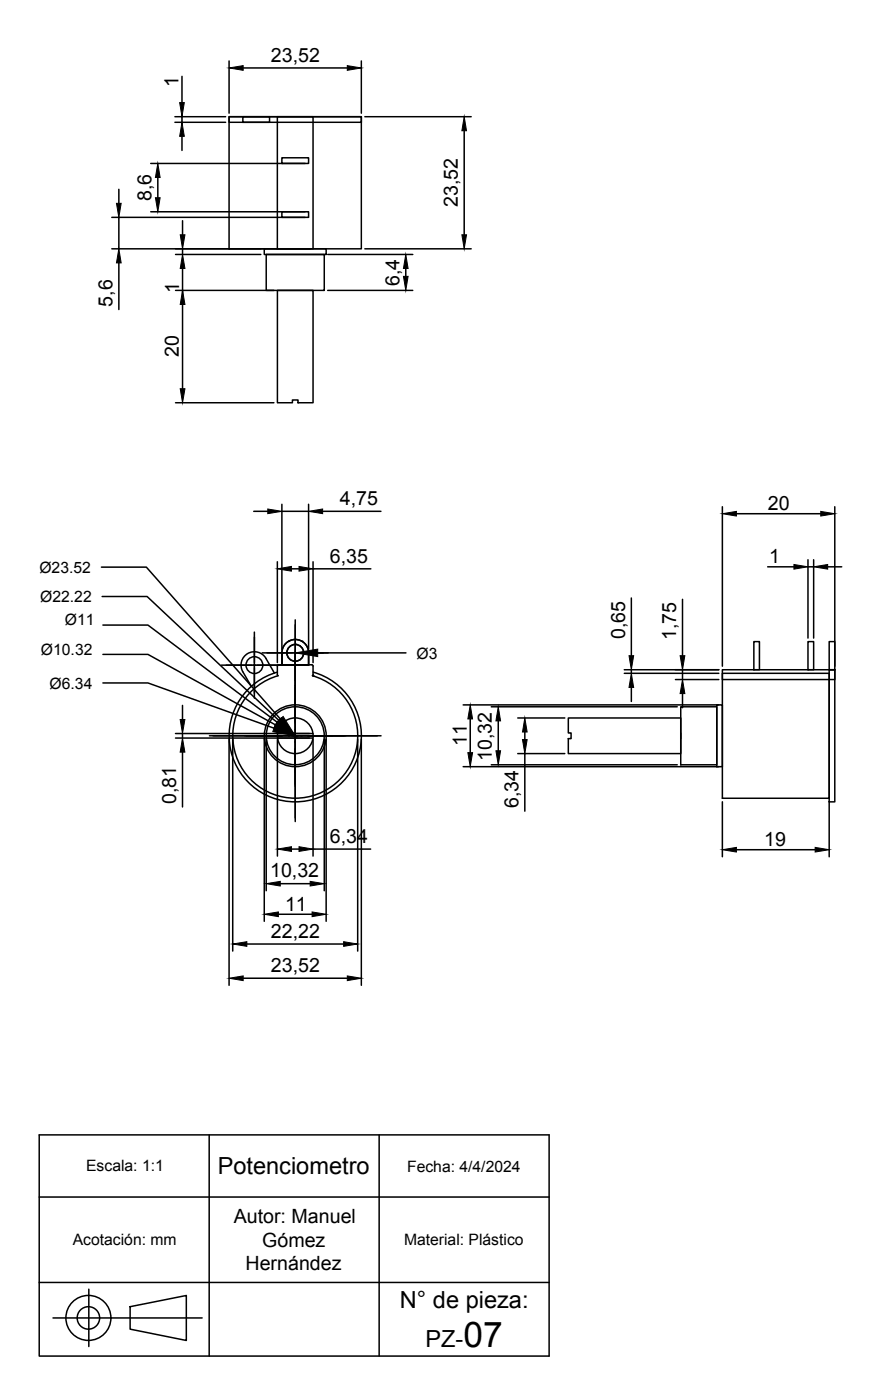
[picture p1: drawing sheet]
<svg xmlns="http://www.w3.org/2000/svg" width="150mm" height="236mm" viewBox="0 0 150 236" stroke-linecap="round" stroke-linejoin="round" font-family="sans-serif">
<!-- layer: 0 -->
<g fill="none" stroke="#000" stroke-width=".25">
<path d="M29.4 19.6h8.5M30.6 12.8v4.5M30.6 19.6v1M38.5 19.6h22.2v22.3h-22.2zM38.5 19.6h22.2v1h-22.2zM38.5 10.3v8.7M40.8 19.6h4.5v1h-4.5zM40.9 11.4h17.5M46.6 19.6h6v22.3h-6zM60.7 10.3v8.7M61.3 19.6h17.9M18.8 36.6h32.5"/>
<path d="M20 31.8v2.4M20 36.6v5.3M25.3 35.6h26M25.3 27.5h26M26.5 29.9v3.4M29.4 20.6h8.5M30.6 22.9v2.4M30.7 37.1v2.4M47.4 35.6h4.5v1h-4.5zM47.4 26.5h4.5v1h-4.5zM78 22v17.5M18.8 41.9h33.2"/>
<path d="M20 44.2v7.9M29.5 48.9h16.5M29.5 42.8h14.3M30.7 41.9v.9M30.7 45.2v4.4M30.7 51.2v14.2M44.4 41.9h10.4v.9h-10.4zM44.8 42.8h9.7v6.1h-9.7zM46.6 48.9h6v18.9h-2.5v-.5h-.9v.5h-2.6zM55.1 48.9h14.3M55.1 42.8h14.3M61.3 41.9h17.9"/>
<path d="M68.2 45.2v1.3M29.5 67.8h16.5M17 95.4h7.6l22.5 25.5M42.7 86h2.3M46.6 94.5v17M47.4 84.8v24.4M47.4 86h4.5M49 95.7h1.3M51.9 84.8v24.4M52.6 94.5v17M52.6 95.7h9.7M54.2 86h9.8"/>
<path d="M121.4 85.3v26.8M123.8 86.4h14.2M129.1 95.4h4.4M135.8 94.2v13.1M135.8 95.4h1M136.8 94.2v13.1M139.1 95.4h2.4M140.3 85.3v26.8M17.2 100.4h7.5l22.2 20.8M17.3 114.9h7.6l21.2 7.6M17.3 110.1h7.6l21.4 11.9M17.3 105.2h7.6l21.7 16.3"/>
<path d="M30.7 118.7v2.3M37.2 111.9h5.3M41.9 116.7a10.5 10.5 0 0 1 4.9-3l-.2-.2v-1.4l.3-.3h5.5l.2 .3v1.4l-.1 .2a10.5 10.5 0 0 1 6.7 14.5 10.5 10.5 0 0 1-15.4 4.3 10.5 10.5 0 0 1-1.9-15.8zM42.5 111.9h.5M42.8 106.3v5.3M42.8 111.7v.4M42.8 112.2v5.3M43.1 111.9h5.2M44.1 109.8h5.2M46.1 113.2l-1.4-2.4a2.25 2.25 0 0 0-3.1-.9 2.25 2.25 0 0 0-.8 3.1l1.4 2.5M46.6 113.1a11.1 11.1 0 0 0-6 17.1 11.1 11.1 0 0 0 18.1 0 11.1 11.1 0 0 0-6.1-17.1M47.4 109.8v2v-2"/>
<path d="M47.4 109.8a2.25 2.25 0 0 1 2.2-2.2 2.25 2.25 0 0 1 2.3 2.2M47.4 109.8h.1M47.4 111.8h4.5v-2v2zM47.4 111.8h.1M48.2 109.8h.1M48.5 107.9h.1M49.4 109.8h.5M49.6 108.4h.1M49.6 111.3h.1M49.6 109.8h.1M49.6 104.3v33.9M49.9 109.8h5.3"/>
<path d="M50.8 107.9h.1M51.1 109.8h.1M51.9 109.8h.1M51.9 111.8h.1M52.6 113.7h.1M53.4 109.8h14.9M77.9 118.6h42.9M82.6 118.9h31.3M105 112.7h15.8M105 113.3h15.8M106.1 100.6v9.7M106.1 112.7v.6"/>
<path d="M106.1 115.6v2.4M113.6 114.3h7.2M114.4 118.9h6.1v9.8h-6.1zM114.7 100.8v9.5M114.7 112.7v1.6M114.7 116.7v2.4M120.5 118.6h.9v10.4h-.9zM121.4 113.3h18v21h-18zM121.4 112.7h18.9v1.6h-18.9zM126.7 107.9h1v4.8h-1zM135.8 107.9h1v4.8h-1zM139.4 112.7h.9v22.2h-.9z"/>
<path d="M139.4 107.9h.9v4.8h-.9zM29.5 123.4h23.1M29.5 124.2h23.1M30.7 123.4v.8M30.7 126.5v9.3M35.2 123.8h28.9M38.5 124.4v41.4M39.1 124.4v35.6M44.4 124.4v30.6M44.8 124.4v25.5M46.6 124.4v19.6M52.6 124.4v19.6"/>
<path d="M54.5 124.4v25.5M54.8 124.4v30.6M60.1 124.4v35.6M60.7 124.4v41.4M77.9 129h42.9M79.1 120.9v5.7M82.6 128.7h31.3M83.8 121.3v5M87 120.8h8M87 126.8h8M88.2 123.1v1.3M88.2 126.8v9.7"/>
<path d="M95.5 120.8h18.9v6h-18.9v-2.5h.5v-1h-.5zM114.4 123.3v1M121.4 134.9v9.2M139.4 134.9v9.2M41.5 158.8h16.3M46.8 153.8h5.7M47.1 148.7h5M49 142.8h1.3M52.6 142.8h9.7M123.8 143h13.2M40.9 164.6h17.5M6.6 190.9h85.7v37.2h-85.7z"/>
<path d="M35.2 190.9v37.2M63.7 190.9v37.2M6.6 201.4h85.7M6.6 215.8h85.7M14.9 216.9v9.6M21.9 219.8l9.4-1.9v7.6l-9.4-1.9zM8.9 221.7h25.1"/>
<circle cx="42.8" cy="111.9" r="1.41"/>
<circle cx="49.6" cy="109.8" r="1.41"/>
<circle cx="49.6" cy="123.8" r="4.9"/>
<circle cx="49.6" cy="123.8" r="5.2"/>
<circle cx="49.6" cy="123.8" r="3"/>
<circle cx="14.9" cy="221.7" r="3.8"/>
<circle cx="14.9" cy="221.7" r="1.89"/>
</g>
<g fill="#000" stroke="#000" stroke-width=".17">
<path d="M30.2 17.3h.8l-.4 2.3zM38.5 11.4l2.4-.4v.8zM58.4 11l2.3 .4-2.3 .4zM19.6 34.2h.8l-.4 2.4zM26.1 33.3h.8l-.4 2.3zM26.5 27.5l.4 2.4h-.8zM30.6 20.6l.4 2.3h-.8zM30.3 39.5h.8l-.4 2.4zM77.6 39.5h.8l-.4 2.4zM78 19.6l.4 2.4h-.8zM20 41.9l.4 2.3h-.8zM30.7 48.9l.4 2.3h-.8z"/>
<path d="M30.7 42.8l.4 2.4h-.8zM68.2 42.8l.4 2.4h-.8zM67.8 46.5h.8l-.4 2.4zM30.3 65.4h.8l-.4 2.4zM45 85.6l2.4 .4-2.4 .4zM46.6 95.7l2.4-.4v.8zM50.3 95.3l2.3 .4-2.3 .4zM51.9 86l2.3-.4v.8zM121.4 86.4l2.4-.4v.8zM133.5 95l2.3 .4-2.3 .3zM138 86l2.3 .4-2.3 .4zM136.8 95.4l2.3-.4v.7z"/>
<path d="M49.6 109.8l3.8-.6v1.3zM106.1 113.3l.4 2.3h-.8zM105.7 110.3h.8l-.4 2.4zM114.7 114.3l.4 2.4h-.8zM114.3 110.3h.8l-.4 2.4zM30.3 121h.8l-.4 2.4zM30.7 124.2l.4 2.3h-.8zM46.3 121.9l3.3 1.9-3.7-.7zM46.6 121.4l3 2.4-3.6-1.3zM47 121l2.6 2.8-3.4-1.8zM47.3 120.7l2.3 3.1-3.2-2.1zM46.7 121.4l.9-.9 2 3.3z"/>
<path d="M79.1 118.6l.3 2.3h-.7zM78.7 126.6h.7l-.3 2.4zM83.8 118.9l.4 2.4h-.8zM83.4 126.3h.8l-.4 2.4zM88.2 120.8l.4 2.3h-.8zM87.8 124.4h.8l-.4 2.4zM39.1 158.8l2.4-.4v.8zM44.4 153.8l2.4-.4v.8zM44.8 148.7l2.3-.4v.8zM46.6 142.8l2.4-.4v.8zM50.3 142.4l2.3 .4-2.3 .4zM52.1 148.3l2.4 .4-2.4 .4z"/>
<path d="M52.5 153.4l2.3 .4-2.3 .4zM57.8 158.4l2.3 .4-2.3 .4zM121.4 143l2.4-.4v.7zM137 142.6l2.4 .4-2.4 .3zM38.5 164.6l2.4-.4v.8zM58.4 164.2l2.3 .4-2.3 .4z"/>
</g>
<text font-size="5.9" x="77.9" y="226.6">07</text>
<g font-size="4">
<text x="36.6" y="197.5">Potenciometro</text>
<text x="67.2" y="220">N° de pieza:</text>
<text x="71.5" y="226.6">PZ-</text>
</g>
<g font-size="3.3">
<text x="45.5" y="10.4">23,52</text>
<text x="30" y="14.7" transform="rotate(-90 30 14.7)">1</text>
<text x="25.5" y="33.8" transform="rotate(-90 25.5 33.8)">8,6</text>
<text x="77" y="34.8" transform="rotate(-90 77 34.8)">23,52</text>
<text x="18.9" y="51.6" transform="rotate(-90 18.9 51.6)">5,6</text>
<text x="30.1" y="49.4" transform="rotate(-90 30.1 49.4)">1</text>
<text x="67.2" y="48.1" transform="rotate(-90 67.2 48.1)">6,4</text>
<text x="30.1" y="60.1" transform="rotate(-90 30.1 60.1)">20</text>
<text x="57.1" y="85">4,75</text>
<text x="129.1" y="85.8">20</text>
<text x="55.5" y="94.6">6,35</text>
<text x="129.3" y="94.8">1</text>
<text x="105.1" y="107.5" transform="rotate(-90 105.1 107.5)">0,65</text>
<text x="113.7" y="107.7" transform="rotate(-90 113.7 107.7)">1,75</text>
<text x="78.5" y="125.5" transform="rotate(-90 78.5 125.5)">11</text>
<text x="82.7" y="128" transform="rotate(-90 82.7 128)">10,32</text>
<text x="29.6" y="135.3" transform="rotate(-90 29.6 135.3)">0,81</text>
<text x="87.2" y="136" transform="rotate(-90 87.2 136)">6,34</text>
<text x="55.5" y="141.8">6,34</text>
<text x="128.5" y="142.3">19</text>
<text x="45.4" y="147.6">10,32</text>
<text x="47.9" y="153.2">11</text>
<text x="45.5" y="157.8">22,22</text>
<text x="45.5" y="163.5">23,52</text>
<text x="39.3" y="205.8">Autor: Manuel</text>
<text x="44.1" y="209.7">Gómez</text>
<text x="41.3" y="213.7">Hernández</text>
</g>
<g font-size="2.6">
<text x="6.6" y="96.4">Ø23.52</text>
<text x="6.8" y="101.3">Ø22.22</text>
<text x="10.9" y="105.2">Ø11</text>
<text x="6.9" y="110.1">Ø10.32</text>
<text x="70" y="110.8">Ø3</text>
<text x="8.3" y="115.9">Ø6.34</text>
<text x="14.5" y="197.1">Escala: 1:1</text>
<text x="68.4" y="197.1">Fecha: 4/4/2024</text>
<text x="12.2" y="209.5">Acotación: mm</text>
<text x="67.9" y="209.5">Material: Plástico</text>
</g>
</svg>
